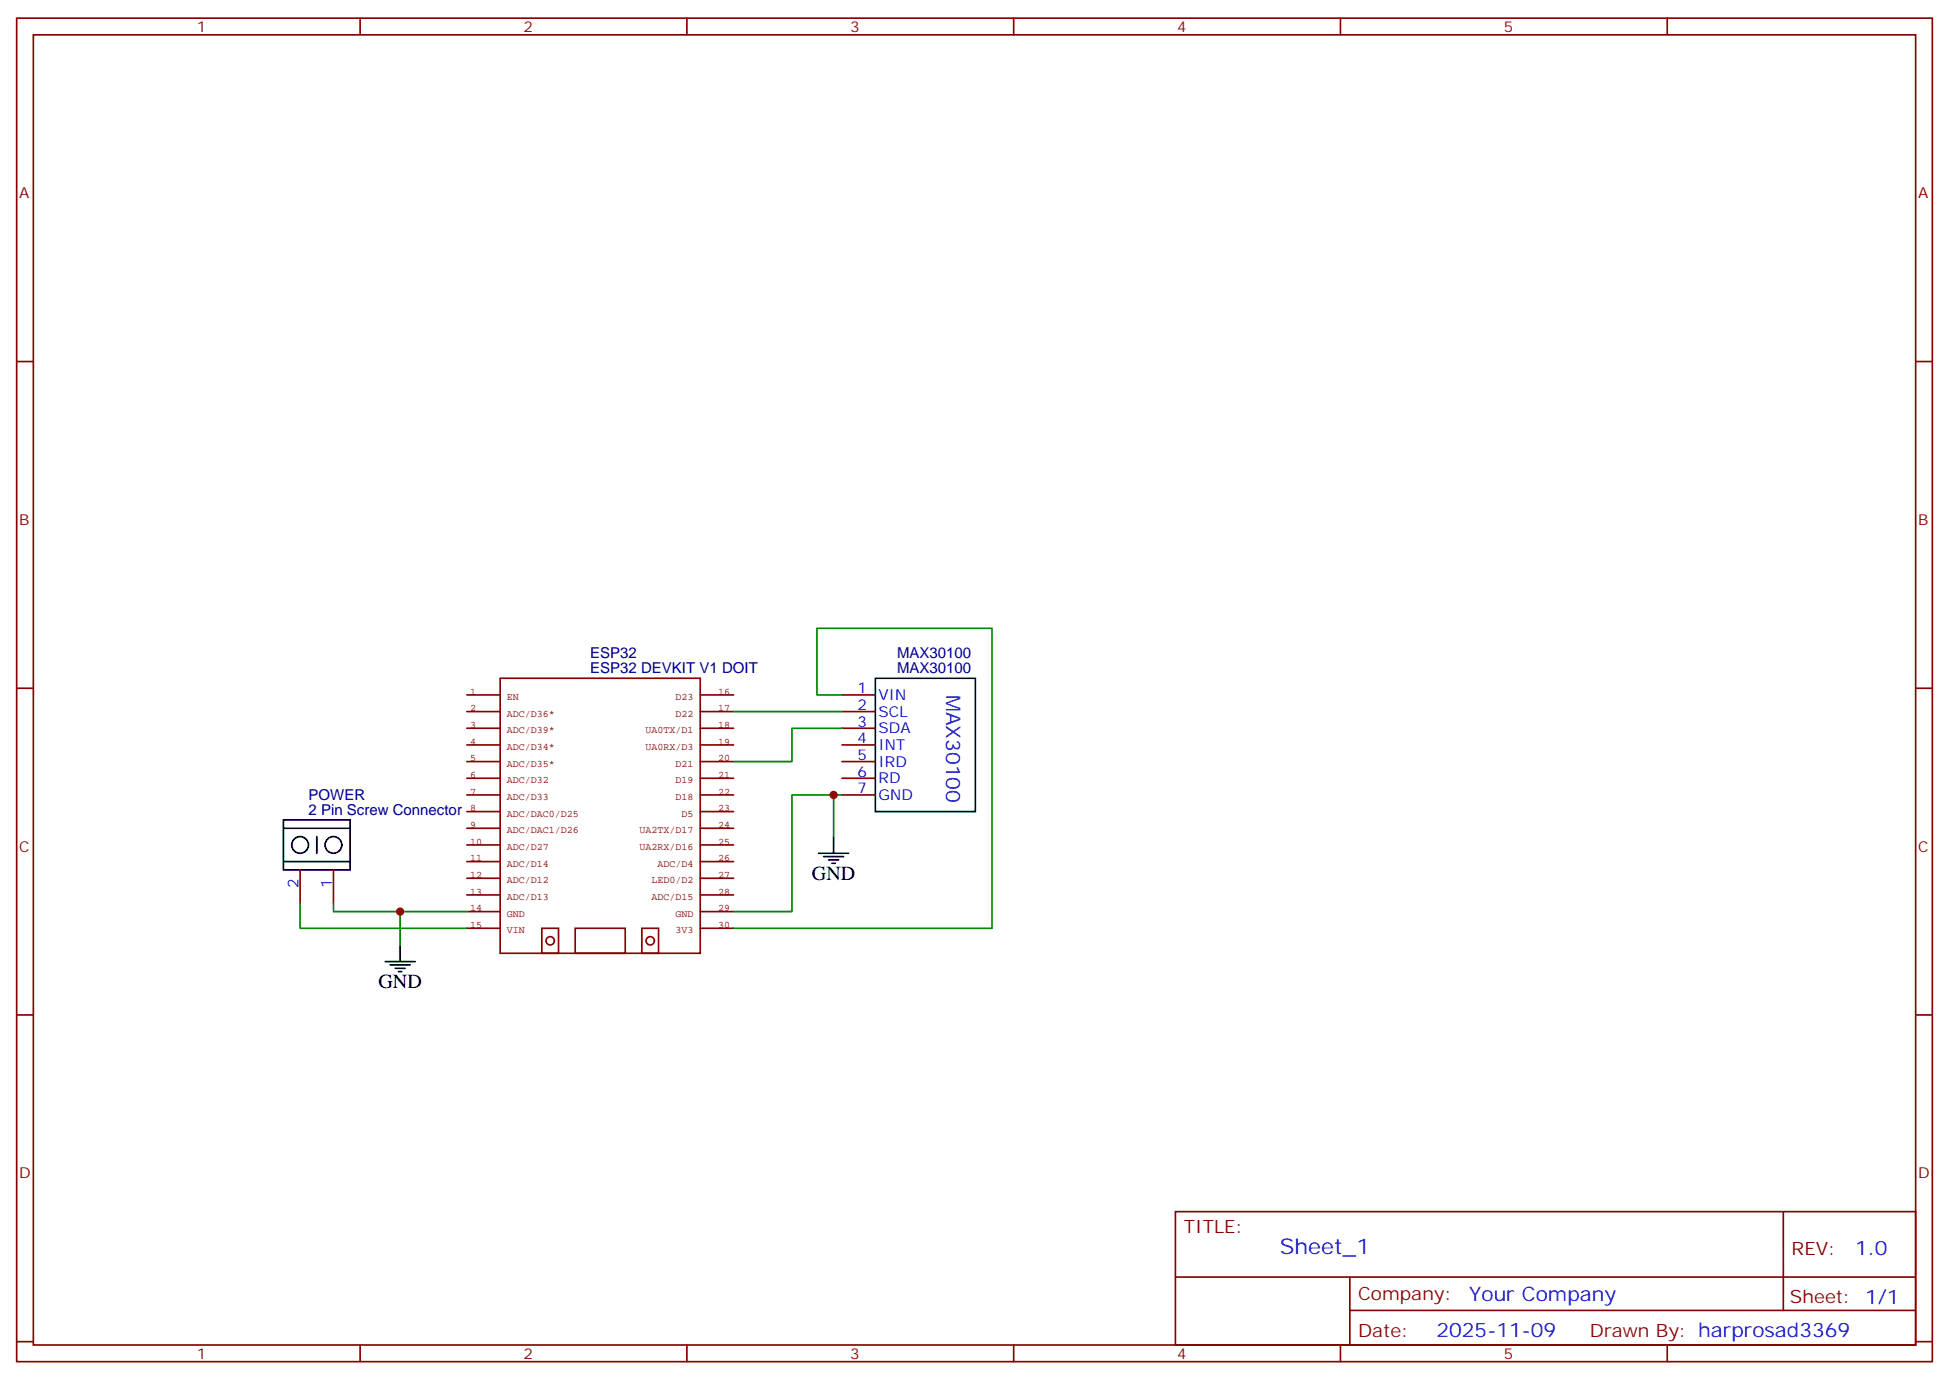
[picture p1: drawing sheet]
<svg xmlns="http://www.w3.org/2000/svg" width="412mm" height="292mm" viewBox="0 0 412 292" stroke-linecap="round" stroke-linejoin="round" font-family="sans-serif">
<g fill="none" stroke="#870000" stroke-width=".35">
<path d="M3.5 3.8h405.4v284.4h-405.4zM7.1 7.4h398.2v277.3h-398.2zM76.2 3.8v3.6M145.3 3.8v3.6M214.5 3.8v3.6M283.6 3.8v3.6M352.8 3.8v3.6M3.5 76.5h3.6M405.3 76.5h3.6M3.5 145.7h3.6M178.2 147.1h7M178.2 150.6h7"/>
<path d="M178.2 154.1h7M178.2 157.7h7M405.3 145.7h3.6M178.2 161.2h7M178.2 164.7h7M178.2 168.2h7M63.5 184.1v7.1M70.6 184.1v7.1M3.5 214.8h3.6M405.3 214.8h3.6M248.7 256.4h156.6v28.3h-156.6zM377.3 256.5v20.8"/>
<path d="M248.7 270.3h156.5M285.6 277.3h119.6M285.6 270.3v14.1M3.5 284h3.6M76.2 284.7v3.5M145.3 284.7v3.5M214.5 284.7v3.5M283.6 284.7v3.5M352.8 284.7v3.5M405.3 284h3.6"/>
</g>
<g fill="none" stroke="#850000" stroke-width=".35">
<path d="M98.8 147.1h7M98.8 150.6h7M98.8 154.1h7M98.8 157.7h7M105.8 143.5h42.4v58.3h-42.4zM148.2 147.1h7M148.2 150.6h7M148.2 154.1h7M148.2 157.7h7M98.8 178.8h7M98.8 161.2h7M98.8 164.7h7"/>
<path d="M98.8 168.2h7M98.8 171.8h7M98.8 175.3h7M148.2 178.8h7M148.2 161.2h7M148.2 164.7h7M148.2 168.2h7M148.2 171.8h7M148.2 175.3h7M98.8 182.4h7M98.8 185.9h7M98.8 189.4h7"/>
<path d="M98.8 192.9h7M98.8 196.5h7M114.7 196.5h3.5v5.3h-3.5zM121.7 196.5h10.6v5.3h-10.6zM135.8 196.5h3.5v5.3h-3.5zM148.2 182.4h7M148.2 185.9h7M148.2 189.4h7M148.2 192.9h7M148.2 196.5h7"/>
<circle cx="116.4" cy="199.1" r=".88"/>
<circle cx="137.6" cy="199.1" r=".88"/>
</g>
<g fill="none" stroke="#000" stroke-width=".35">
<path d="M185.2 143.5h21.2v28.3h-21.2zM60 173.5h14.1v10.6h-14.1zM60 175.3h14.1M67 177.1v3.5M176.4 177.1v3.5M60 182.4h14.1M84.7 200v3.5M173.2 180.6h6.4M174.3 181.3h4.2M175.3 182h2.1M176 182.7h.7M81.5 203.5h6.3"/>
<path d="M82.5 204.2h4.3M83.6 204.9h2.1M84.3 205.6h.7"/>
<circle cx="63.5" cy="178.8" r="1.76"/>
<circle cx="70.6" cy="178.8" r="1.76"/>
</g>
<path d="M155.2 150.6h23M178.2 154.1h-10.6v7.1h-12.4M178.2 147.1h-5.3v-14.1h37v63.5h-54.7M176.4 168.2v8.9M178.2 168.2h-10.6v24.7h-12.4M63.5 191.2v5.3h35.3M70.6 191.2v1.7h28.2M84.7 192.9v7.1" fill="none" stroke="#008700" stroke-width=".35"/>
<g fill="#c00">
<circle cx="84.7" cy="192.9" r=".88"/>
<circle cx="176.4" cy="168.2" r=".88"/>
</g>
<text font-size="4.6" fill="#00f" x="270.8" y="265.5">Sheet_1</text>
<g font-size="4.2" fill="#00f">
<text x="200.2" y="147.1" transform="rotate(90 200.2 147.1)">MAX30100</text>
<text x="392.5" y="265.7">1.0</text>
<text x="310.9" y="275.3">Your Company</text>
<text x="304" y="283.1">2025-11-09</text>
</g>
<g font-size="4.2">
<text x="171.8" y="186.2">GND</text>
<text x="80.1" y="209.2">GND</text>
</g>
<g font-size="3.9" fill="#800">
<text x="250.5" y="261">TITLE:</text>
<text x="379.1" y="265.7">REV:</text>
<text x="287.4" y="275.2">Company:</text>
<text x="378.7" y="275.8">Sheet: 1/1</text>
<text x="287.4" y="282.9">Date:</text>
<text x="336.4" y="283">Drawn By: harprosad3369</text>
</g>
<g font-size="3.2" fill="#800">
<text x="41.6" y="6.8">1</text>
<text x="110.8" y="6.8">2</text>
<text x="179.9" y="6.8">3</text>
<text x="249.1" y="6.8">4</text>
<text x="318.2" y="6.8">5</text>
<text x="4.1" y="41.9">A</text>
<text x="405.9" y="41.9">A</text>
<text x="4.1" y="111.1">B</text>
<text x="405.9" y="111.1">B</text>
<text x="4.1" y="180.2">C</text>
<text x="405.9" y="180.2">C</text>
<text x="4.1" y="249.4">D</text>
<text x="405.9" y="249.4">D</text>
<text x="41.6" y="287.7">1</text>
<text x="110.8" y="287.7">2</text>
<text x="179.9" y="287.7">3</text>
<text x="249.1" y="287.7">4</text>
<text x="318.2" y="287.7">5</text>
</g>
<g font-size="3.2" fill="#000080">
<text x="124.9" y="142.5">ESP32 DEVKIT V1 DOIT</text>
<text x="124.9" y="139.4">ESP32</text>
<text x="189.8" y="142.4">MAX30100</text>
<text x="189.8" y="139.2">MAX30100</text>
<text x="65.3" y="172.5">2 Pin Screw Connector</text>
<text x="65.3" y="169.3">POWER</text>
</g>
<g font-size="3.2" fill="#00f">
<text x="181.4" y="146.7">1</text>
<text x="185.9" y="148.1">VIN</text>
<text x="181.4" y="150.2">2</text>
<text x="181.4" y="153.8">3</text>
<text x="185.9" y="151.7">SCL</text>
<text x="185.9" y="155.2">SDA</text>
<text x="181.4" y="157.3">4</text>
<text x="181.4" y="160.8">5</text>
<text x="185.9" y="158.7">INT</text>
<text x="181.4" y="164.4">6</text>
<text x="181.4" y="167.9">7</text>
<text x="185.9" y="162.2">IRD</text>
<text x="185.9" y="165.8">RD</text>
<text x="185.9" y="169.3">GND</text>
<text x="63.1" y="187.9" transform="rotate(-90 63.1 187.9)">2</text>
<text x="70.2" y="187.9" transform="rotate(-90 70.2 187.9)">1</text>
</g>
<g font-size="2.1" fill="#840000">
<text x="99.5" y="147">1</text>
<text x="107.2" y="148.1">EN</text>
<text x="142.9" y="148.1">D23</text>
<text x="152" y="147">16</text>
<text x="99.5" y="150.6">2</text>
<text x="99.5" y="154.1">3</text>
<text x="107.2" y="151.7">ADC/D36*</text>
<text x="107.2" y="155.2">ADC/D39*</text>
<text x="136.6" y="155.2">UA0TX/D1</text>
<text x="142.9" y="151.7">D22</text>
<text x="152" y="150.6">17</text>
<text x="152" y="154.1">18</text>
<text x="99.5" y="157.6">4</text>
<text x="99.5" y="161.1">5</text>
<text x="107.2" y="158.7">ADC/D34*</text>
<text x="136.6" y="158.7">UA0RX/D3</text>
<text x="152" y="157.6">19</text>
<text x="152" y="161.1">20</text>
<text x="99.5" y="164.7">6</text>
<text x="107.2" y="162.2">ADC/D35*</text>
<text x="107.2" y="165.8">ADC/D32</text>
<text x="142.9" y="162.2">D21</text>
<text x="142.9" y="165.8">D19</text>
<text x="152" y="164.7">21</text>
<text x="99.5" y="168.2">7</text>
<text x="99.5" y="171.7">8</text>
<text x="107.2" y="169.3">ADC/D33</text>
<text x="107.2" y="172.8">ADC/DAC0/D25</text>
<text x="142.9" y="169.3">D18</text>
<text x="144.2" y="172.8">D5</text>
<text x="152" y="168.2">22</text>
<text x="152" y="171.7">23</text>
<text x="99.5" y="178.8">10</text>
<text x="99.5" y="175.3">9</text>
<text x="107.2" y="179.9">ADC/D27</text>
<text x="107.2" y="176.4">ADC/DAC1/D26</text>
<text x="135.3" y="176.4">UA2TX/D17</text>
<text x="135.3" y="179.9">UA2RX/D16</text>
<text x="152" y="175.3">24</text>
<text x="152" y="178.8">25</text>
<text x="99.5" y="182.3">11</text>
<text x="99.5" y="185.8">12</text>
<text x="107.2" y="183.4">ADC/D14</text>
<text x="139.1" y="183.4">ADC/D4</text>
<text x="152" y="182.3">26</text>
<text x="152" y="185.8">27</text>
<text x="99.5" y="189.4">13</text>
<text x="107.2" y="186.9">ADC/D12</text>
<text x="107.2" y="190.5">ADC/D13</text>
<text x="137.9" y="186.9">LED0/D2</text>
<text x="137.9" y="190.5">ADC/D15</text>
<text x="152" y="189.4">28</text>
<text x="99.5" y="192.9">14</text>
<text x="99.5" y="196.4">15</text>
<text x="107.2" y="194">GND</text>
<text x="107.2" y="197.5">VIN</text>
<text x="142.9" y="194">GND</text>
<text x="142.9" y="197.5">3V3</text>
<text x="152" y="192.9">29</text>
<text x="152" y="196.4">30</text>
</g>
</svg>
